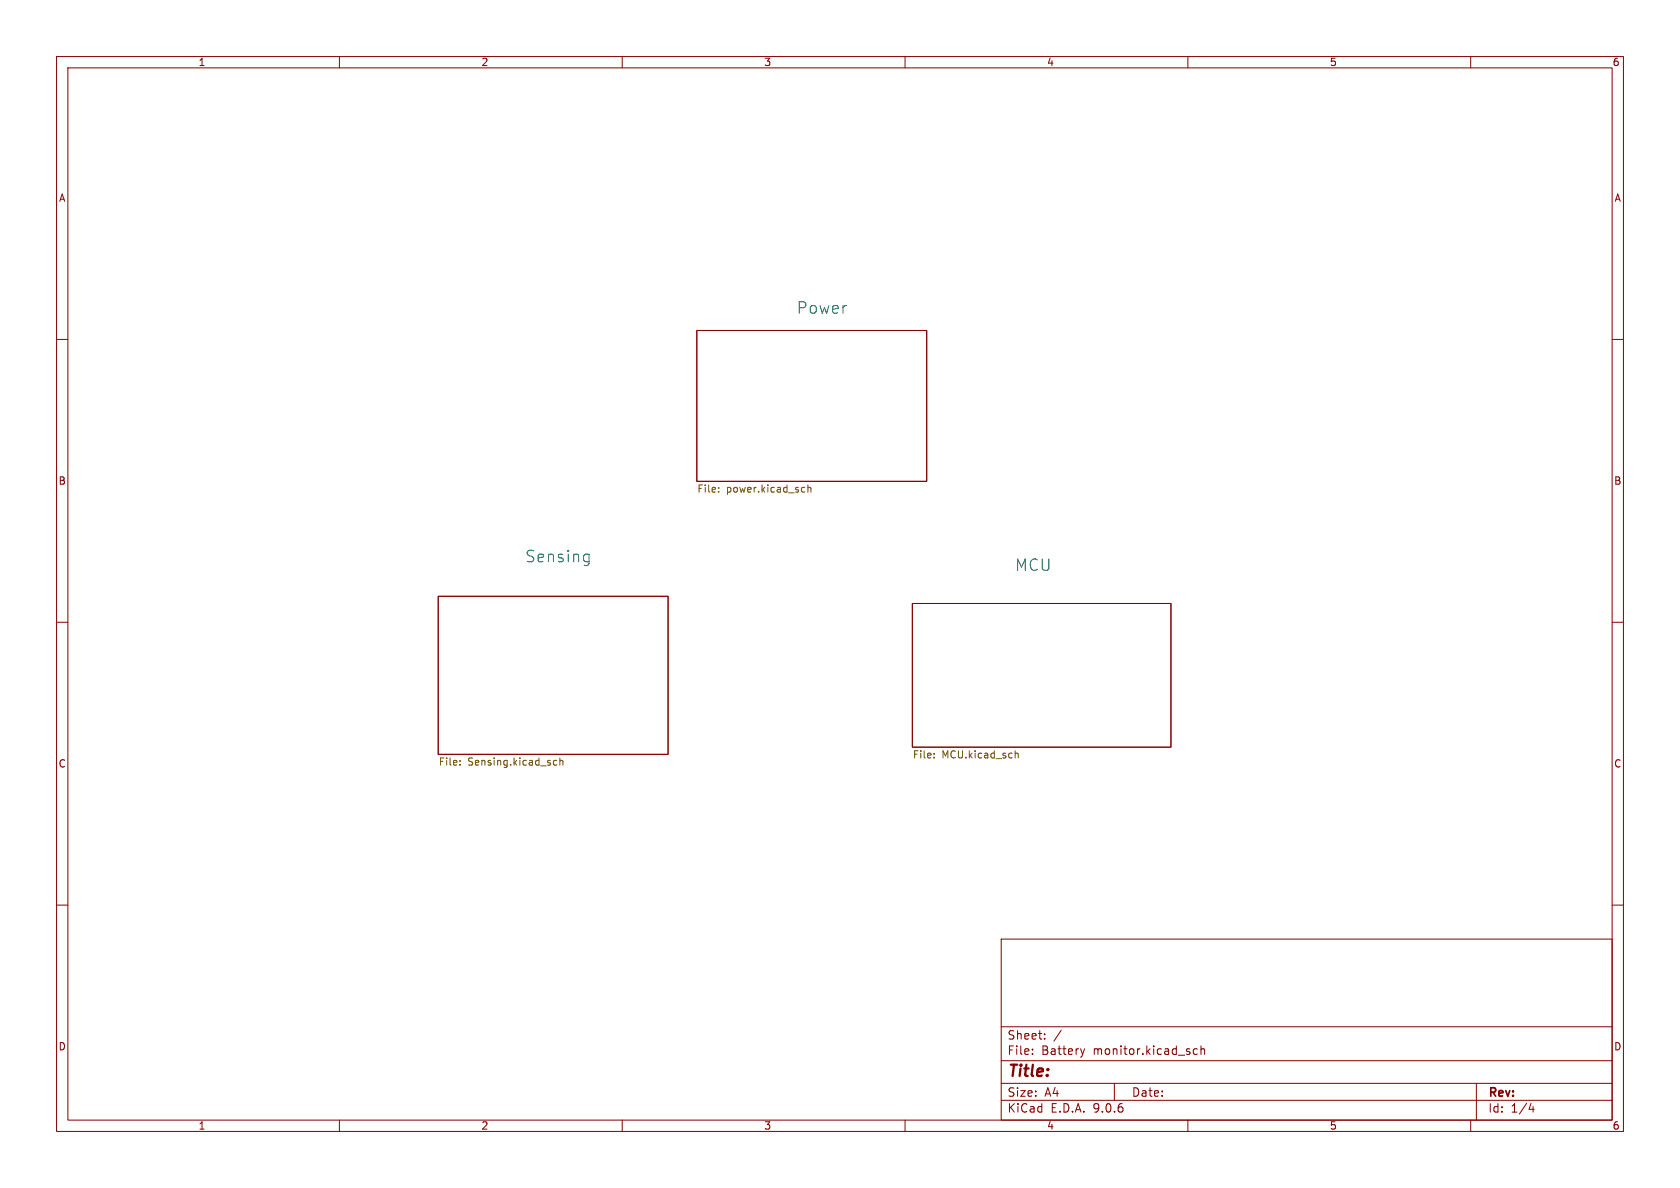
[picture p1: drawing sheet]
<svg xmlns="http://www.w3.org/2000/svg" width="297mm" height="210mm" viewBox="0 0 297 210" stroke-linecap="round" stroke-linejoin="round" font-family="sans-serif">
<g fill="none" stroke="#840000" stroke-width=".18">
<path d="M10 10h277v190h-277zM12 12h273v186h-273zM60 10v2M110 10v2M160 10v2M210 10v2M260 10v2M123.2 58.4h40.6v26.7h-40.6zM10 60h2M285 60h2M10 110h2M77.5 105.4h40.6v28h-40.6z"/>
<path d="M161.3 106.7h45.7v25.4h-45.7zM285 110h2M10 160h2M177 166h108v32h-108zM285 160h2M60 198v2M110 198v2M160 198v2M177 194.5h108M177 191.5h108M177 187.5h108M177 181.5h108"/>
<path d="M182.5 186.3v.1M182.5 185.5v.1M184.7 183.6v.1M184.7 182.8v.1M187.6 182.1l-1.3 2M191.7 185.4l-.3 1M197 191.5v3M210 198v2M211.7 185.5l-.5-.1-.2 .3v.4l.1 .2h.6M212.3 185.5l.2-.1 .4 .1 .1 .9M212.3 184.9v1.5M260 198v2"/>
<path d="M261 191.5v6.5M270.7 195l-.4 1.1h.9M271 195.6v1"/>
</g>
<path d="M103.6 98l.5 .1M104.1 98v1.6l-.4 .4M104.1 99.2l-.5 .1" fill="none" stroke="#006464" stroke-width=".18"/>
<g fill="none" stroke="#725600" stroke-width=".18">
<path d="M127 86.9v.1M127 86.2v.1M141.9 86.2h.4M142.3 86.9l-.4 .1M142.8 86.3l.2-.1h.3l.1 .8M142.8 85.7v1.3M81.3 135.1v.2M81.3 134.5v.1M97.9 135.1l.2 .2 .3-.1M98.4 134.5l-.3-.1-.2 .1M99 134.5l.2-.1 .3 .1v.8M99 134v1.3"/>
<path d="M165.1 133.9v.1M165.1 133.2v.1M179.5 132.7v1.3M179.5 133.3l.2-.2 .3 .1v.8"/>
</g>
<g font-size="2.8" fill="#006464">
<text x="140.7" y="55.6">Power</text>
<text x="92.7" y="99.6">Sensing</text>
<text x="179.3" y="101.1">MCU</text>
</g>
<text font-size="2.8" fill="#840000" x="178" y="190.9">Title:</text>
<g font-size="2.1" fill="#840000">
<text x="178" y="184">Sheet:</text>
<text x="178" y="186.7">File:</text>
<text x="184.1" y="186.7">Battery</text>
<text x="193.3" y="186.7">monitor.kicad_sch</text>
<text x="178" y="196.9">KiCad</text>
<text x="178" y="194.1">Size:</text>
<text x="184.7" y="194.1">A4</text>
<text x="185.7" y="196.9">E.D.A.</text>
<text x="193.3" y="196.9">9.0.6</text>
<text x="200" y="194.1">Date:</text>
<text x="263" y="194.3">Rev:</text>
<text x="263" y="196.9">Id:</text>
<text x="267.1" y="196.9">1/4</text>
</g>
<g font-size="1.8" fill="#840000">
<text x="35" y="11.9">1</text>
<text x="85" y="11.9">2</text>
<text x="135" y="11.9">3</text>
<text x="185" y="11.9">4</text>
<text x="235" y="11.9">5</text>
<text x="285" y="11.9">6</text>
<text x="10.3" y="35.9">A</text>
<text x="285.3" y="35.9">A</text>
<text x="10.3" y="85.9">B</text>
<text x="285.3" y="85.9">B</text>
<text x="10.3" y="135.9">C</text>
<text x="285.3" y="135.9">C</text>
<text x="10.3" y="185.9">D</text>
<text x="285.3" y="185.9">D</text>
<text x="35" y="199.9">1</text>
<text x="85" y="199.9">2</text>
<text x="135" y="199.9">3</text>
<text x="185" y="199.9">4</text>
<text x="235" y="199.9">5</text>
<text x="285" y="199.9">6</text>
</g>
<g font-size="1.8" fill="#725600">
<text x="123.2" y="87.4">File:</text>
<text x="128.4" y="87.4">power.kicad_sch</text>
<text x="77.5" y="135.7">File:</text>
<text x="82.7" y="135.7">Sensing.kicad_sch</text>
<text x="161.3" y="134.4">File:</text>
<text x="166.5" y="134.4">MCU.kicad_sch</text>
</g>
</svg>
